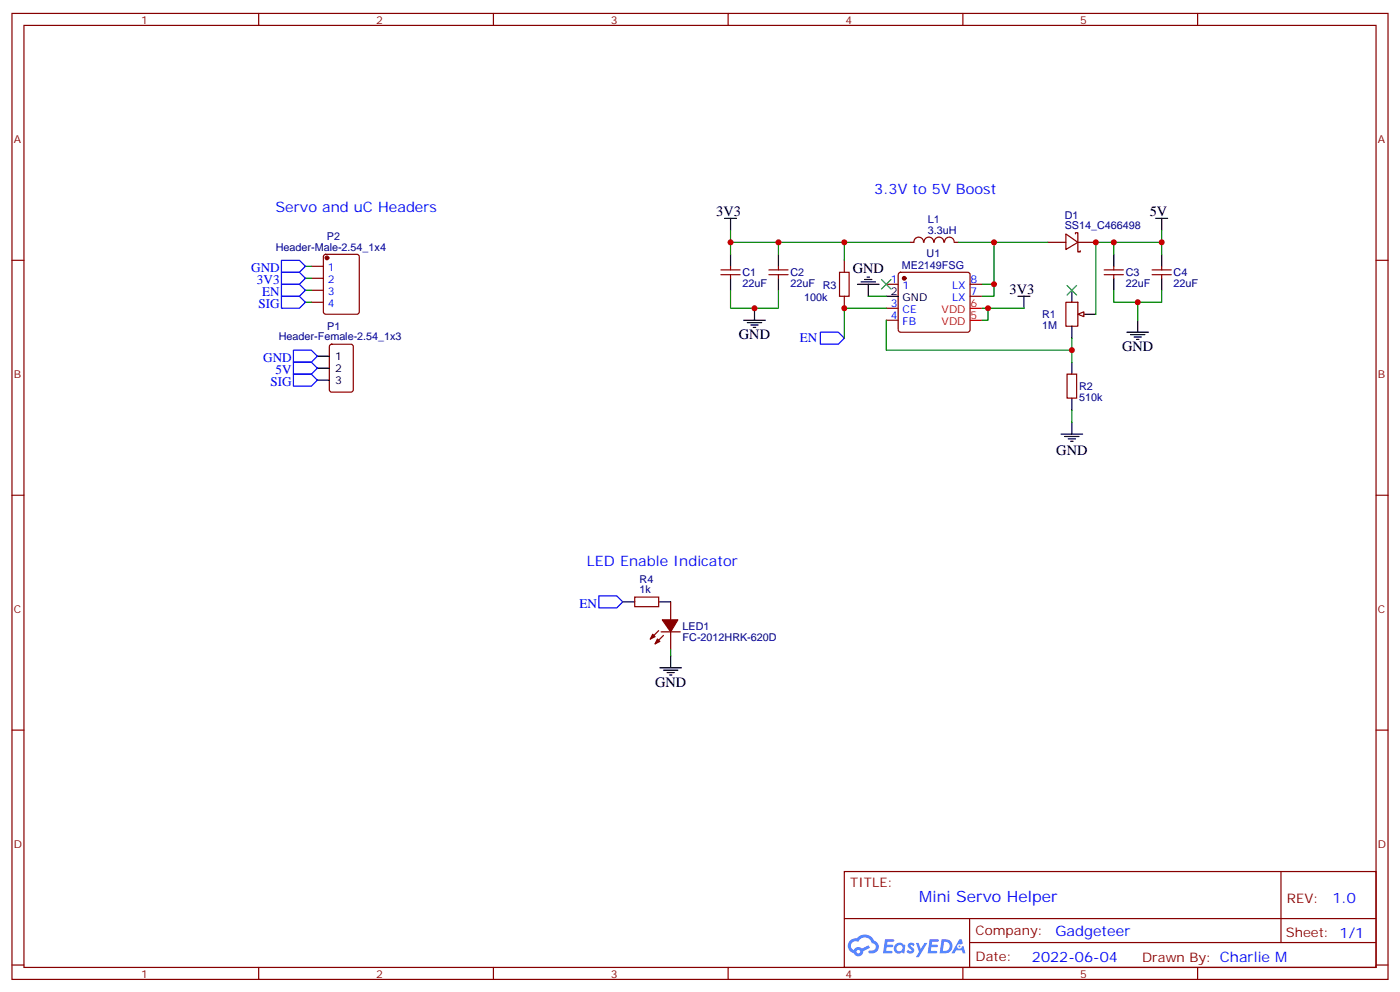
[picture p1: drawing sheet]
<svg xmlns="http://www.w3.org/2000/svg" width="412mm" height="292mm" viewBox="0 0 412 292" stroke-linecap="round" stroke-linejoin="round" font-family="sans-serif">
<g fill="none" stroke="#870000" stroke-width=".35">
<path d="M3.5 4h405.4v284.3h-405.4zM7.1 7.5h398.2v277.3h-398.2zM76.2 4v3.5M145.3 4v3.5M214.5 4v3.5M283.6 4v3.5M352.8 4v3.5M3.5 76.6h3.6M405.3 76.6h3.6M3.5 145.8h3.6M405.3 145.8h3.6M3.5 214.9h3.6"/>
<path d="M405.3 214.9h3.6M248.7 256.5h156.6v28.3h-156.6zM377.3 256.6v20.8M248.7 270.4h156.5M285.6 277.4h119.6M285.6 270.4v14.1M3.5 284.1h3.6M76.2 284.8v3.5M145.3 284.8v3.5M214.5 284.8v3.5M283.6 284.8v3.5M352.8 284.8v3.5"/>
<path d="M405.3 284.1h3.6"/>
</g>
<g fill="#5487ff">
<path d="M267.7 277.7a1.22 1.22 0 0 1 1.7 .3l-.4 .6a.47 .47 0 0 0-.3-.4 .47 .47 0 0 0-.5 .1l.1 .3a1.14 1.14 0 0 1 .8 1.7 1.14 1.14 0 0 1-1.9 0l-.2-.2 .5-.5 .7 .4a.29 .29 0 0 0 .3-.3 .29 .29 0 0 0-.2-.3 1.04 1.04 0 0 1-.6-1.7z"/>
<path d="M260.7 276.5h2.4l.3 .2-.2 .5h-1.8l-.1 .9h1.5l.3 .3-.3 .4h-1.6l-.2 1.1h1.7l.2 .4-.2 .3h-2.6z"/>
<path d="M273.8 276.5h2.4l.3 .2-.1 .5h-1.8l-.2 .9h1.6l.3 .3-.4 .4h-1.6l-.1 1.1h1.7l.2 .4-.2 .3h-2.6z"/>
<path d="M282.6 276.5h.7l.3 1.2-.6 .3a.69 .69 0 0 0-1 .3 .69 .69 0 0 0 .4 1 .69 .69 0 0 0 .9-.6l.5-.3 .6 2.2h-.8l-.2-.9h-1.8l-.5 .9h-.8z"/>
<path d="M269.8 277.6h.8l.6 1.8 1.1-1.8h.9l-2.6 4.1h-.8l.9-1.5z"/>
<path d="M277.4 276.5l-.6 4.1h1.3a2.11 2.11 0 0 0 2.5-2.1 2.11 2.11 0 0 0-2.5-2zM278.1 277.2a1.39 1.39 0 0 1 1.7 1.4 1.39 1.39 0 0 1-1.8 1.3h-.3z"/>
<path d="M263.7 278.1a1.54 1.54 0 0 0-.1 2.1 1.54 1.54 0 0 0 2.2 .2l.6 .2 .3-2.3-.2-.2-.4-.1a1.49 1.49 0 0 0-2.4 .1zM264 279.1a.94 .94 0 0 1 1.8 0 .94 .94 0 0 1-1.8 0z"/>
<path d="M250.4 276.8a2.18 2.18 0 0 0 1.1 3.8 1.44 1.44 0 0 0 1.6 .9 1.44 1.44 0 0 0 1.2-1.5l2-1-.5-.7-1.9 .9a1.47 1.47 0 0 0-2.4 .5 1.39 1.39 0 0 1-.7-2 1.39 1.39 0 0 1 2-.4 2.12 2.12 0 0 1 2.2-1.4 2.12 2.12 0 0 1 1.9 1.7 1.14 1.14 0 0 1 1.1 1.5 1.14 1.14 0 0 1-1.7 .7 .43 .43 0 0 0-.5 .3 .43 .43 0 0 0 .4 .5 1.98 1.98 0 0 0 2.5-1.2 1.98 1.98 0 0 0-1.2-2.5 3.1 3.1 0 0 0-5.3-.7l-.9 .1zM252.3 280.1a.55 .55 0 0 1 1.1 0 .55 .55 0 0 1-1.1 0z"/>
<circle cx="282.6" cy="278.6" r=".26"/>
</g>
<g fill="none" stroke="#870000" stroke-width=".35">
<path d="M212.4 79.4h5.6M215.2 78.4v1M226.5 79.4h5.6M229.3 78.4v1M308.7 71.3h5.3M314 68.9l3.5 2.4-3.5 2.1zM316.8 68.9v-.4h.7v5.7h.7v-.4M317.5 71.3h5.3M325.3 79.4h5.6M328.1 78.4v1M339.4 79.4h5.6M342.2 78.4v1"/>
<path d="M212.4 80.9h5.6M215.2 80.9v1M226.5 80.9h5.6M229.3 80.9v1M261.1 83.7h3.5M261.1 90.7h3.5M261.1 94.3h3.5M264.8 80.4l.5-.2h19.7l.5 .2 .3 .5v16.2l-.3 .5-.5 .2h-19.7l-.5-.2-.2-.5v-16.2zM285.8 83.7h3.5M285.8 87.2h3.5M314 89h3.5v7h-3.5zM325.3 80.9h5.6"/>
<path d="M328.1 80.9v1M339.4 80.9h5.6M342.2 80.9v1M314.3 110.1h2.8v7.1h-2.8z"/>
</g>
<g fill="none" stroke="#000" stroke-width=".35">
<path d="M215.2 74.9v3.5M229.3 74.9v3.5M328.1 74.9v3.5M342.2 74.9v3.5M215.2 81.9v3.5M229.3 81.9v3.5M261.1 87.2h3.5M315.7 85.4v3.6M315.7 96v3.6M319.3 92.5h3.5M328.1 81.9v3.5M342.2 81.9v3.5"/>
<path d="M315.7 106.6v3.5M315.7 117.2v3.5"/>
</g>
<circle cx="266.3" cy="81.9" r=".53" fill="#870000" stroke="#870000" stroke-width=".35"/>
<path d="M285.8 94.3h3.5M285.8 90.7h3.5" fill="none" stroke="#f00" stroke-width=".35"/>
<path d="M317.5 92.5l1.8-.7v1.4z" fill="#f0f0f0" stroke="#870000" stroke-width=".35"/>
<g fill="none" stroke="#000" stroke-width=".35">
<path d="M213.4 64.3h3.6M215.2 64.3v3.5M340.4 64.3h3.6M342.2 64.3v3.5M219.1 94.3h6.3M220.1 95h4.3M221.2 95.7h2.1M221.9 96.4h.7M222.2 90.7v3.6M252.6 83.7h6.3M253.6 83h4.3M254.7 82.3h2.1"/>
<path d="M255.4 81.6h.7M255.8 83.7v3.5M299.9 87.2h3.5M301.6 87.2v3.5M332 97.8h6.3M333 98.5h4.3M334.1 99.2h2.1M334.8 99.9h.7M335.1 94.3v3.5M93.5 104.8h3.5M93.5 108.4h3.5M93.5 111.9h3.5"/>
<path d="M312.6 127.8h6.3M313.6 128.5h4.3M314.7 129.2h2.1M315.4 129.9h.7M315.7 124.2v3.6M183.4 177.2h3.6M194 177.2h3.6M194.4 196.6h6.3M195.4 197.3h4.3M196.5 198h2.1M197.2 198.7h.7M197.6 193v3.6"/>
</g>
<g fill="none" stroke="#008700" stroke-width=".35">
<path d="M90 78.4h1.7M215.2 71.3h14.1v3.6M215.2 67.8v7.1M229.3 71.3h38.8M248.7 71.3v5.3M282.2 71.3h10.6v15.9h-3.5M292.8 71.3h15.9M328.1 71.3h-5.3v21.2M342.2 71.3h-14.1v3.6M342.2 67.8v7.1M90 81.9h1.7M90 89h1.7"/>
<path d="M90 85.4h1.7M215.2 85.4v5.3h14.1v-5.3M255.8 87.2h5.3M261.1 94.3v8.8h54.6M261.1 90.7h-12.4v8.9M289.3 83.7h3.5M289.3 90.7h12.3M291 90.7v3.6h-1.7M315.7 99.6v7M328.1 85.4v3.6h14.1v-3.6M335.1 89v5.3M315.7 120.7v3.5"/>
<path d="M197.6 191.3v1.7"/>
</g>
<g fill="none" stroke="#870000" stroke-width=".35">
<path d="M91.7 78.4h3.5M95.5 75.1l.5-.2h9.1l.7 .4v16.5l-.4 .6-9.4 .1-.7-.5-.1-16.4zM248.7 76.6v3.6M268.1 71.3h1.1M269.2 71.3a1.41 1.41 0 0 1 1.4-1.5 1.41 1.41 0 0 1 1.4 1.5M272.2 71.3a1.41 1.41 0 0 1 1.4-1.5 1.41 1.41 0 0 1 1.4 1.5M275.2 71.3a1.41 1.41 0 0 1 1.4-1.5 1.41 1.41 0 0 1 1.4 1.5M278.2 71.3a1.41 1.41 0 0 1 1.4-1.5 1.41 1.41 0 0 1 1.4 1.5M281.2 71.3h1M91.7 81.9h3.5M91.7 85.4h3.5M91.7 89h3.5"/>
<path d="M248.7 87.2v3.5M97.2 101.5l.5-.2h5.7l.6 .4 .1 13-.5 .7h-5.9l-.6-.4-.1-13zM187 175.8h7v2.8h-7zM197.6 177.2v5.3M194 185.6l-2.4 2.5M194.7 186h5.7M195.4 187l-2.4 2.5M197.6 186v5.3"/>
</g>
<g fill="#870000" stroke="#870000" stroke-width=".35">
<path d="M193.7 188.1l.7 .7-1.4 .7z"/>
<path d="M192.3 186.7l.7 .7-1.4 .7z"/>
<path d="M195.1 182.5h4.6l-2.1 3.5z"/>
<circle cx="96.3" cy="75.9" r=".53"/>
</g>
<path d="M82.9 76.6h5.3l1.8 1.8-1.8 1.8h-5.3zM82.9 80.2h5.3l1.8 1.7-1.8 1.8h-5.3zM82.9 87.2h5.3l1.8 1.8-1.8 1.7h-5.3zM82.9 83.7h5.3l1.8 1.7-1.8 1.8h-5.3zM241.7 97.8h5.2l1.8 1.8-1.8 1.7h-5.2zM86.4 106.6h5.3l1.8 1.8-1.8 1.7h-5.3zM86.4 103.1h5.3l1.8 1.7-1.8 1.8h-5.3zM86.4 110.1h5.3l1.8 1.8-1.8 1.8h-5.3zM176.4 175.4h5.3l1.7 1.8-1.7 1.7h-5.3z" fill="none" stroke="#00f" stroke-width=".35"/>
<path d="M247.3 80.2h2.8v7h-2.8z" fill="none" stroke="#a10000" stroke-width=".35"/>
<path d="M259.6 82.3l2.9 2.8M262.5 82.3l-2.9 2.8M314.3 84l2.8 2.9M317.1 84l-2.8 2.9" fill="none" stroke="#3c3" stroke-width=".35"/>
<g fill="#c00">
<circle cx="215.2" cy="71.3" r=".88"/>
<circle cx="222.3" cy="90.7" r=".88"/>
<circle cx="335.1" cy="89" r=".88"/>
<circle cx="342.2" cy="71.3" r=".88"/>
<circle cx="229.3" cy="71.3" r=".88"/>
<circle cx="328.1" cy="71.3" r=".88"/>
<circle cx="322.8" cy="71.3" r=".88"/>
<circle cx="292.8" cy="71.3" r=".88"/>
<circle cx="292.8" cy="83.7" r=".88"/>
<circle cx="315.7" cy="103.1" r=".88"/>
<circle cx="291" cy="90.7" r=".88"/>
<circle cx="248.7" cy="90.7" r=".88"/>
<circle cx="248.7" cy="71.3" r=".88"/>
</g>
<text font-size="4.6" fill="#00f" x="270.8" y="265.6">Mini Servo Helper</text>
<g font-size="4.2" fill="#00f">
<text x="257.5" y="57.2">3.3V to 5V Boost</text>
<text x="81.1" y="62.5">Servo and uC Headers</text>
<text x="172.9" y="166.6">LED Enable Indicator</text>
<text x="392.5" y="265.8">1.0</text>
<text x="310.9" y="275.4">Gadgeteer</text>
<text x="304" y="283.2">2022-06-04</text>
</g>
<g font-size="4.2">
<text x="211" y="63.6">3V3</text>
<text x="338.7" y="63.6">5V</text>
<text x="251.2" y="80.4">GND</text>
<text x="297.4" y="86.5">3V3</text>
<text x="217.7" y="99.9">GND</text>
<text x="330.6" y="103.4">GND</text>
<text x="311.2" y="133.8">GND</text>
<text x="193" y="202.2">GND</text>
</g>
<g font-size="3.9" fill="#00f">
<text x="74" y="80.2">GND</text>
<text x="75.7" y="83.7">3V3</text>
<text x="77.2" y="87.2">EN</text>
<text x="76.2" y="90.7">SIG</text>
<text x="235.6" y="100.8">EN</text>
<text x="77.5" y="106.6">GND</text>
<text x="79.7" y="113.7">SIG</text>
<text x="81.2" y="110.1">5V</text>
<text x="170.7" y="178.9">EN</text>
</g>
<g font-size="3.9" fill="#800">
<text x="250.5" y="261.1">TITLE:</text>
<text x="379.1" y="265.8">REV:</text>
<text x="287.4" y="275.3">Company:</text>
<text x="378.7" y="275.9">Sheet: 1/1</text>
<text x="287.4" y="283">Date:</text>
<text x="336.4" y="283.1">Drawn By: Charlie M</text>
</g>
<g font-size="3.2" fill="#800">
<text x="41.6" y="6.9">1</text>
<text x="110.8" y="6.9">2</text>
<text x="179.9" y="6.9">3</text>
<text x="249.1" y="6.9">4</text>
<text x="318.2" y="6.9">5</text>
<text x="4.1" y="42.1">A</text>
<text x="405.9" y="42.1">A</text>
<text x="4.1" y="111.2">B</text>
<text x="405.9" y="111.2">B</text>
<text x="4.1" y="180.3">C</text>
<text x="405.9" y="180.3">C</text>
<text x="4.1" y="249.5">D</text>
<text x="405.9" y="249.5">D</text>
<text x="41.6" y="287.8">1</text>
<text x="110.8" y="287.8">2</text>
<text x="179.9" y="287.8">3</text>
<text x="249.1" y="287.8">4</text>
<text x="318.2" y="287.8">5</text>
</g>
<g font-size="3.2" fill="#000080">
<text x="273.3" y="65.5">L1</text>
<text x="313.6" y="64.4">D1</text>
<text x="96.3" y="70.6">P2</text>
<text x="273.3" y="68.7">3.3uH</text>
<text x="313.6" y="67.5">SS14_C466498</text>
<text x="81.2" y="73.9">Header-Male-2.54_1x4</text>
<text x="272.9" y="75.7">U1</text>
<text x="218.7" y="81.4">C1</text>
<text x="232.8" y="81.4">C2</text>
<text x="265.7" y="79.2">ME2149FSG</text>
<text x="331.6" y="81.4">C3</text>
<text x="345.7" y="81.4">C4</text>
<text x="218.7" y="84.5">22uF</text>
<text x="232.8" y="84.5">22uF</text>
<text x="236.9" y="88.7">100k</text>
<text x="242.4" y="85.2">R3</text>
<text x="331.6" y="84.5">22uF</text>
<text x="345.7" y="84.5">22uF</text>
<text x="306.9" y="93.6">R1</text>
<text x="82.1" y="100.1">Header-Female-2.54_1x3</text>
<text x="96.4" y="97">P1</text>
<text x="306.9" y="96.8">1M</text>
<text x="317.9" y="118">510k</text>
<text x="317.9" y="114.8">R2</text>
<text x="188.4" y="171.5">R4</text>
<text x="188.4" y="174.7">1k</text>
<text x="201.1" y="185.4">LED1</text>
<text x="201.1" y="188.6">FC-2012HRK-620D</text>
</g>
<g font-size="3.2" fill="#00f">
<text x="96.6" y="79.8">1</text>
<text x="96.6" y="83.3">2</text>
<text x="262.4" y="83.3">1</text>
<text x="285.9" y="83.3">8</text>
<text x="96.6" y="86.9">3</text>
<text x="265.9" y="85.1">1</text>
<text x="280.5" y="88.6">LX</text>
<text x="280.5" y="85.1">LX</text>
<text x="285.9" y="86.9">7</text>
<text x="96.6" y="90.4">4</text>
<text x="262.4" y="90.4">3</text>
<text x="262.4" y="93.9">4</text>
<text x="265.9" y="92.1">CE</text>
<text x="265.9" y="95.7">FB</text>
</g>
<g font-size="3.2">
<text x="262.4" y="86.9">2</text>
<text x="265.9" y="88.6">GND</text>
<text x="98.8" y="105.9">1</text>
<text x="98.8" y="109.4">2</text>
<text x="98.8" y="113">3</text>
</g>
<g font-size="3.2" fill="#f00">
<text x="277.4" y="95.7">VDD</text>
<text x="277.4" y="92.1">VDD</text>
<text x="285.9" y="93.9">5</text>
<text x="285.9" y="90.4">6</text>
</g>
</svg>
